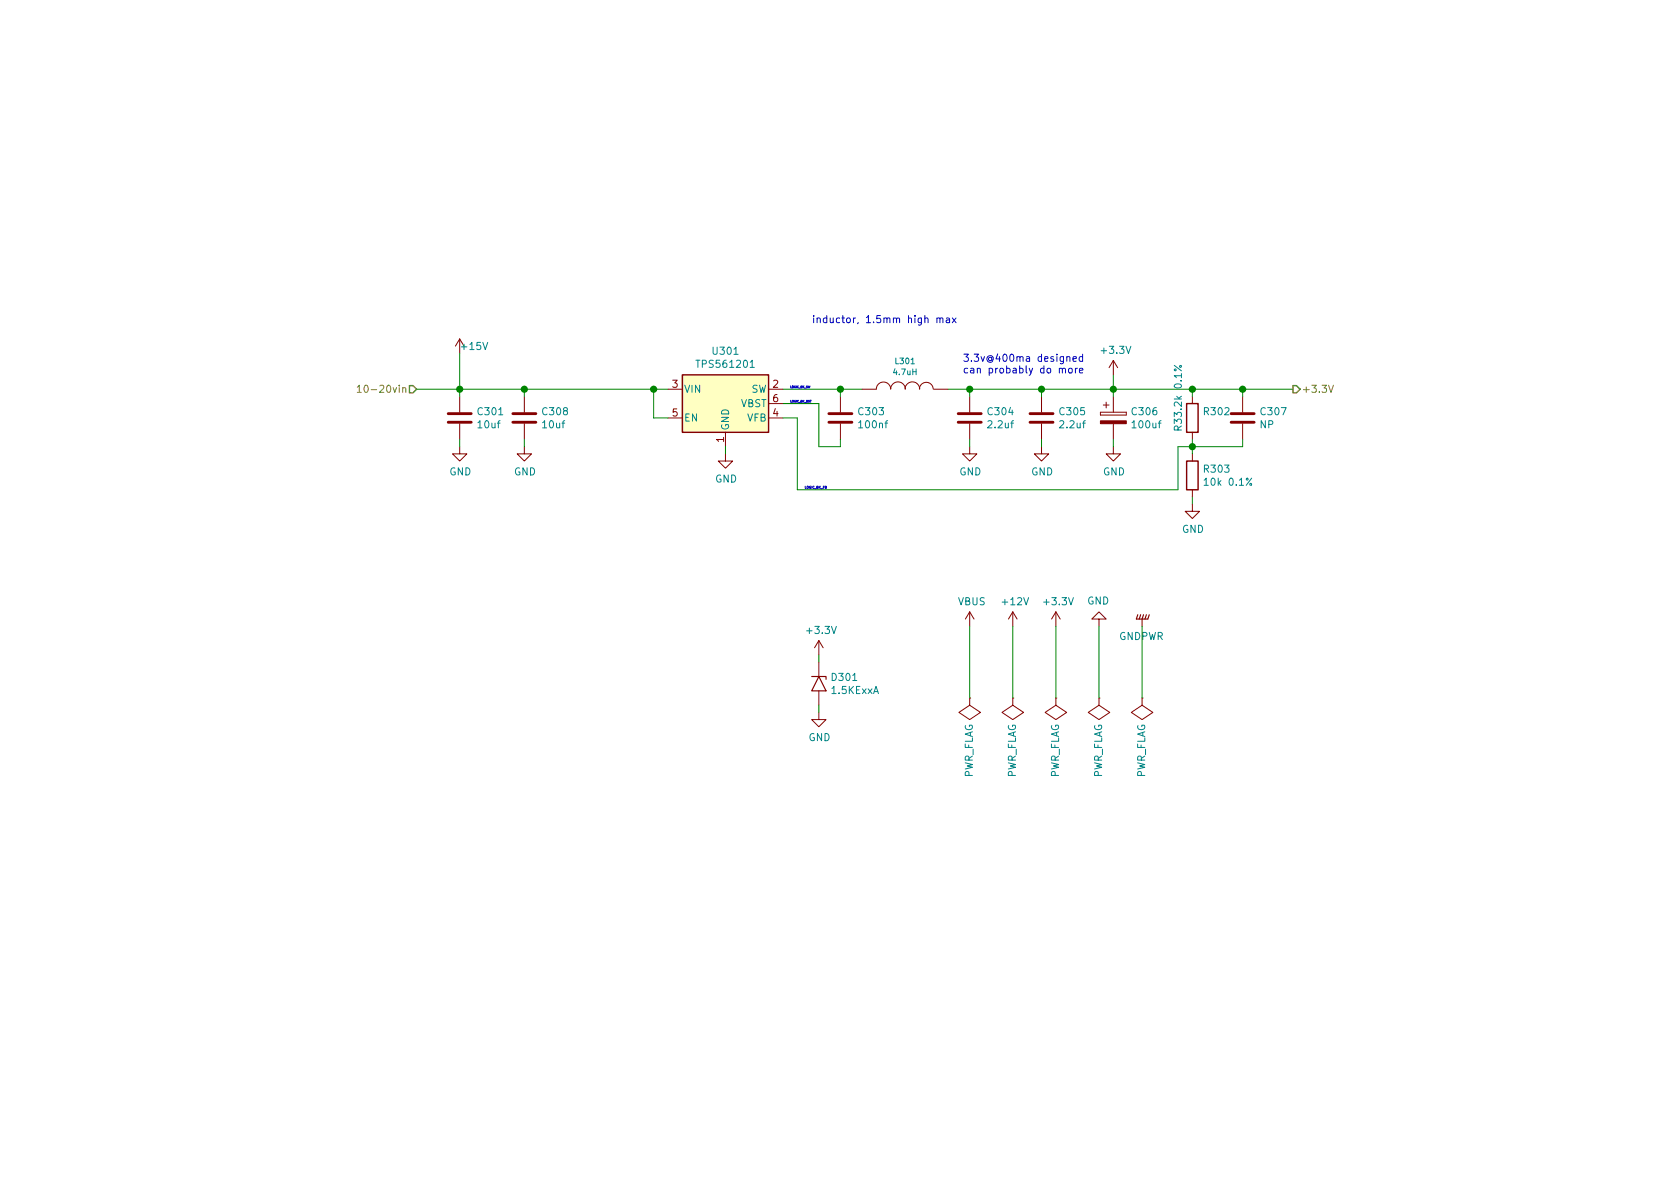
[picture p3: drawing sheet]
EESchema Schematic File Version 4
LIBS:MoxiE_Control_board-cache
EELAYER 30 0
EELAYER END
$Descr A4 11693 8268
encoding utf-8
Sheet 3 10
Title ""
Date ""
Rev ""
Comp ""
Comment1 ""
Comment2 ""
Comment3 ""
Comment4 ""
$EndDescr
$Comp
L MoxiE_Control_board-rescue:TPS563200-Regulator_Switching U?
U 1 1
P 5050 2800
AR Path="/5B1528F8/5ADFCBDF" Ref="U?"  Part="1" 
AR Path="/5B39743C/5B3979B7/5ADFCBDF" Ref="U?"  Part="1" 
AR Path="/5B3979B7/5ADFCBDF" Ref="U301"  Part="1" 
F 0 "U301" H 5050 3167 50  0000 C CNN
F 1 "TPS561201" H 5050 3076 50  0000 C CNN
F 2 "TO_SOT_Packages_SMD:SOT-23-6" H 5100 2550 50  0001 L CNN
F 3 "http://www.ti.com/lit/ds/symlink/tps563200.pdf" H 5050 2800 50  0001 C CNN
	1    5050 2800
	1    0    0    -1  
$EndComp
$Comp
L MoxiE_drive-rescue:INDUCTOR-MyCustomLib L?
U 1 1
P 6300 2700
AR Path="/5B1528F8/5ADFCBE7" Ref="L?"  Part="1" 
AR Path="/5B39743C/5B3979B7/5ADFCBE7" Ref="L?"  Part="1" 
AR Path="/5B3979B7/5ADFCBE7" Ref="L301"  Part="1" 
F 0 "L301" V 6493 2700 40  0000 C CNN
F 1 "4.7uH" V 6417 2700 40  0000 C CNN
F 2 "Inductors_SMD:L_Taiyo-Yuden_NR-40xx" V 6432 2700 60  0001 C CNN
F 3 "" H 6300 2700 60  0000 C CNN
F 4 "NRS4018T4R7MDGJ" V 6300 2700 50  0001 C CNN "Part#"
F 5 "" V 6300 2700 50  0001 C CNN "Field5"
	1    6300 2700
	0    1    -1   0   
$EndComp
$Comp
L MoxiE_Control_board-rescue:C-Device C?
U 1 1
P 5850 2900
AR Path="/5B1528F8/5ADFCBEE" Ref="C?"  Part="1" 
AR Path="/5B39743C/5B3979B7/5ADFCBEE" Ref="C?"  Part="1" 
AR Path="/5B3979B7/5ADFCBEE" Ref="C303"  Part="1" 
F 0 "C303" H 5965 2946 50  0000 L CNN
F 1 "100nf" H 5965 2855 50  0000 L CNN
F 2 "pkl_dipol:C_0402" H 5888 2750 50  0001 C CNN
F 3 "~" H 5850 2900 50  0001 C CNN
	1    5850 2900
	1    0    0    -1  
$EndComp
$Comp
L MoxiE_Control_board-rescue:R-Device R?
U 1 1
P 8300 3300
AR Path="/5B1528F8/5ADFCBFC" Ref="R?"  Part="1" 
AR Path="/5B39743C/5B3979B7/5ADFCBFC" Ref="R?"  Part="1" 
AR Path="/5B3979B7/5ADFCBFC" Ref="R303"  Part="1" 
F 0 "R303" H 8370 3346 50  0000 L CNN
F 1 "10k 0.1%" H 8370 3255 50  0000 L CNN
F 2 "pkl_dipol:R_0402" V 8230 3300 50  0001 C CNN
F 3 "~" H 8300 3300 50  0001 C CNN
	1    8300 3300
	1    0    0    -1  
$EndComp
$Comp
L MoxiE_Control_board-rescue:R-Device R?
U 1 1
P 8300 2900
AR Path="/5B1528F8/5ADFCC03" Ref="R?"  Part="1" 
AR Path="/5B39743C/5B3979B7/5ADFCC03" Ref="R?"  Part="1" 
AR Path="/5B3979B7/5ADFCC03" Ref="R302"  Part="1" 
F 0 "R302" H 8370 2946 50  0000 L CNN
F 1 "R33.2k 0.1%" V 8200 2800 50  0000 L CNN
F 2 "pkl_dipol:R_0402" V 8230 2900 50  0001 C CNN
F 3 "~" H 8300 2900 50  0001 C CNN
	1    8300 2900
	1    0    0    -1  
$EndComp
$Comp
L MoxiE_Control_board-rescue:GND-power #PWR?
U 1 1
P 5050 3150
AR Path="/5B1528F8/5ADFCC0A" Ref="#PWR?"  Part="1" 
AR Path="/5B39743C/5B3979B7/5ADFCC0A" Ref="#PWR?"  Part="1" 
AR Path="/5B3979B7/5ADFCC0A" Ref="#PWR0305"  Part="1" 
F 0 "#PWR0305" H 5050 2900 50  0001 C CNN
F 1 "GND" H 5055 2977 50  0000 C CNN
F 2 "" H 5050 3150 50  0001 C CNN
F 3 "" H 5050 3150 50  0001 C CNN
	1    5050 3150
	1    0    0    -1  
$EndComp
Wire Wire Line
	5050 3100 5050 3150
Wire Wire Line
	5450 2700 5850 2700
Wire Wire Line
	5850 2750 5850 2700
Connection ~ 5850 2700
Wire Wire Line
	5850 2700 6000 2700
Wire Wire Line
	5850 3050 5850 3100
Wire Wire Line
	5850 3100 5700 3100
Wire Wire Line
	5700 3100 5700 2800
Wire Wire Line
	5700 2800 5450 2800
Wire Wire Line
	5450 2900 5550 2900
$Comp
L MoxiE_Control_board-rescue:C-Device C?
U 1 1
P 6750 2900
AR Path="/5B1528F8/5ADFCC20" Ref="C?"  Part="1" 
AR Path="/5B39743C/5B3979B7/5ADFCC20" Ref="C?"  Part="1" 
AR Path="/5B3979B7/5ADFCC20" Ref="C304"  Part="1" 
F 0 "C304" H 6865 2946 50  0000 L CNN
F 1 "2.2uf" H 6865 2855 50  0000 L CNN
F 2 "pkl_dipol:C_0402" H 6788 2750 50  0001 C CNN
F 3 "~" H 6750 2900 50  0001 C CNN
	1    6750 2900
	1    0    0    -1  
$EndComp
$Comp
L MoxiE_Control_board-rescue:C-Device C?
U 1 1
P 7250 2900
AR Path="/5B1528F8/5ADFCC27" Ref="C?"  Part="1" 
AR Path="/5B39743C/5B3979B7/5ADFCC27" Ref="C?"  Part="1" 
AR Path="/5B3979B7/5ADFCC27" Ref="C305"  Part="1" 
F 0 "C305" H 7365 2946 50  0000 L CNN
F 1 "2.2uf" H 7365 2855 50  0000 L CNN
F 2 "pkl_dipol:C_0402" H 7288 2750 50  0001 C CNN
F 3 "~" H 7250 2900 50  0001 C CNN
	1    7250 2900
	1    0    0    -1  
$EndComp
$Comp
L MoxiE_Control_board-rescue:CP-Device C?
U 1 1
P 7750 2900
AR Path="/5B1528F8/5ADFCC2F" Ref="C?"  Part="1" 
AR Path="/5B39743C/5B3979B7/5ADFCC2F" Ref="C?"  Part="1" 
AR Path="/5B3979B7/5ADFCC2F" Ref="C306"  Part="1" 
F 0 "C306" H 7868 2946 50  0000 L CNN
F 1 "100uf" H 7868 2855 50  0000 L CNN
F 2 "Capacitors_Tantalum_SMD:CP_Tantalum_Case-B_EIA-3528-21_Reflow" H 7788 2750 50  0001 C CNN
F 3 "~" H 7750 2900 50  0001 C CNN
F 4 "TPSB107K006R0250 " H 7750 2900 50  0001 C CNN "Part#"
	1    7750 2900
	1    0    0    -1  
$EndComp
Wire Wire Line
	6600 2700 6750 2700
Wire Wire Line
	8300 2700 8300 2750
Wire Wire Line
	7750 2750 7750 2700
Wire Wire Line
	7250 2750 7250 2700
Wire Wire Line
	6750 2750 6750 2700
$Comp
L MoxiE_Control_board-rescue:GND-power #PWR?
U 1 1
P 8300 3500
AR Path="/5B1528F8/5ADFCC3B" Ref="#PWR?"  Part="1" 
AR Path="/5B39743C/5B3979B7/5ADFCC3B" Ref="#PWR?"  Part="1" 
AR Path="/5B3979B7/5ADFCC3B" Ref="#PWR0317"  Part="1" 
F 0 "#PWR0317" H 8300 3250 50  0001 C CNN
F 1 "GND" H 8305 3327 50  0000 C CNN
F 2 "" H 8300 3500 50  0001 C CNN
F 3 "" H 8300 3500 50  0001 C CNN
	1    8300 3500
	1    0    0    -1  
$EndComp
$Comp
L MoxiE_Control_board-rescue:GND-power #PWR?
U 1 1
P 7750 3100
AR Path="/5B1528F8/5ADFCC41" Ref="#PWR?"  Part="1" 
AR Path="/5B39743C/5B3979B7/5ADFCC41" Ref="#PWR?"  Part="1" 
AR Path="/5B3979B7/5ADFCC41" Ref="#PWR0315"  Part="1" 
F 0 "#PWR0315" H 7750 2850 50  0001 C CNN
F 1 "GND" H 7755 2927 50  0000 C CNN
F 2 "" H 7750 3100 50  0001 C CNN
F 3 "" H 7750 3100 50  0001 C CNN
	1    7750 3100
	1    0    0    -1  
$EndComp
$Comp
L MoxiE_Control_board-rescue:GND-power #PWR?
U 1 1
P 7250 3100
AR Path="/5B1528F8/5ADFCC47" Ref="#PWR?"  Part="1" 
AR Path="/5B39743C/5B3979B7/5ADFCC47" Ref="#PWR?"  Part="1" 
AR Path="/5B3979B7/5ADFCC47" Ref="#PWR0311"  Part="1" 
F 0 "#PWR0311" H 7250 2850 50  0001 C CNN
F 1 "GND" H 7255 2927 50  0000 C CNN
F 2 "" H 7250 3100 50  0001 C CNN
F 3 "" H 7250 3100 50  0001 C CNN
	1    7250 3100
	1    0    0    -1  
$EndComp
$Comp
L MoxiE_Control_board-rescue:GND-power #PWR?
U 1 1
P 6750 3100
AR Path="/5B1528F8/5ADFCC4D" Ref="#PWR?"  Part="1" 
AR Path="/5B39743C/5B3979B7/5ADFCC4D" Ref="#PWR?"  Part="1" 
AR Path="/5B3979B7/5ADFCC4D" Ref="#PWR0308"  Part="1" 
F 0 "#PWR0308" H 6750 2850 50  0001 C CNN
F 1 "GND" H 6755 2927 50  0000 C CNN
F 2 "" H 6750 3100 50  0001 C CNN
F 3 "" H 6750 3100 50  0001 C CNN
	1    6750 3100
	1    0    0    -1  
$EndComp
Wire Wire Line
	6750 3100 6750 3050
Wire Wire Line
	7250 3100 7250 3050
Wire Wire Line
	7750 3100 7750 3050
Wire Wire Line
	8300 3150 8300 3100
Wire Wire Line
	8300 3500 8300 3450
Wire Wire Line
	8300 3100 8200 3100
Wire Wire Line
	8200 3100 8200 3400
Connection ~ 8300 3100
Wire Wire Line
	8300 3100 8300 3050
Wire Wire Line
	5550 2900 5550 3400
$Comp
L MoxiE_drive-cache:+3.3V #PWR?
U 1 1
P 7750 2600
AR Path="/5B1528F8/5ADFCC5D" Ref="#PWR?"  Part="1" 
AR Path="/5B39743C/5B3979B7/5ADFCC5D" Ref="#PWR?"  Part="1" 
AR Path="/5B3979B7/5ADFCC5D" Ref="#PWR0314"  Part="1" 
F 0 "#PWR0314" H 7750 2450 50  0001 C CNN
F 1 "+3.3V" H 7765 2773 50  0000 C CNN
F 2 "" H 7750 2600 50  0001 C CNN
F 3 "" H 7750 2600 50  0001 C CNN
	1    7750 2600
	1    0    0    -1  
$EndComp
Wire Wire Line
	7750 2700 7750 2600
Connection ~ 7750 2700
$Comp
L MoxiE_Control_board-rescue:C-Device C?
U 1 1
P 8650 2900
AR Path="/5B1528F8/5ADFCC65" Ref="C?"  Part="1" 
AR Path="/5B39743C/5B3979B7/5ADFCC65" Ref="C?"  Part="1" 
AR Path="/5B3979B7/5ADFCC65" Ref="C307"  Part="1" 
F 0 "C307" H 8765 2946 50  0000 L CNN
F 1 "NP" H 8765 2855 50  0000 L CNN
F 2 "pkl_dipol:C_0402" H 8688 2750 50  0001 C CNN
F 3 "~" H 8650 2900 50  0001 C CNN
	1    8650 2900
	1    0    0    -1  
$EndComp
Wire Wire Line
	8650 2750 8650 2700
Wire Wire Line
	8650 2700 8300 2700
Connection ~ 8300 2700
Wire Wire Line
	8650 3050 8650 3100
Wire Wire Line
	8650 3100 8300 3100
Wire Wire Line
	7750 2700 8300 2700
Wire Wire Line
	7250 2700 7750 2700
Connection ~ 7250 2700
Wire Wire Line
	6750 2700 7250 2700
Connection ~ 6750 2700
Wire Wire Line
	5550 3400 8200 3400
Wire Wire Line
	3200 2700 3200 2450
Wire Wire Line
	3200 2700 3200 2750
Connection ~ 3200 2700
Wire Wire Line
	4550 2900 4650 2900
$Comp
L MoxiE_Control_board-rescue:GND-power #PWR?
U 1 1
P 3200 3100
AR Path="/5B1528F8/5ADFCC96" Ref="#PWR?"  Part="1" 
AR Path="/5B39743C/5B3979B7/5ADFCC96" Ref="#PWR?"  Part="1" 
AR Path="/5B3979B7/5ADFCC96" Ref="#PWR0302"  Part="1" 
F 0 "#PWR0302" H 3200 2850 50  0001 C CNN
F 1 "GND" H 3205 2927 50  0000 C CNN
F 2 "" H 3200 3100 50  0001 C CNN
F 3 "" H 3200 3100 50  0001 C CNN
	1    3200 3100
	1    0    0    -1  
$EndComp
Wire Wire Line
	3200 3100 3200 3050
Text Notes 6700 2600 0    50   ~ 0
3.3v@400ma designed\ncan probably do more
$Comp
L MoxiE_Control_board-rescue:C-Device C?
U 1 1
P 3200 2900
AR Path="/5B1528F8/5AEA78DF" Ref="C?"  Part="1" 
AR Path="/5B39743C/5B3979B7/5AEA78DF" Ref="C?"  Part="1" 
AR Path="/5B3979B7/5AEA78DF" Ref="C301"  Part="1" 
F 0 "C301" H 3315 2946 50  0000 L CNN
F 1 "10uf" H 3315 2855 50  0000 L CNN
F 2 "pkl_dipol:C_0603" H 3238 2750 50  0001 C CNN
F 3 "~" H 3200 2900 50  0001 C CNN
	1    3200 2900
	1    0    0    -1  
$EndComp
Wire Wire Line
	3200 2700 3650 2700
$Comp
L MoxiE_Control_board-rescue:+3.3V-power #PWR?
U 1 1
P 7350 4350
AR Path="/5B1528F8/5B4DF45F" Ref="#PWR?"  Part="1" 
AR Path="/5B39743C/5B3979B7/5B4DF45F" Ref="#PWR?"  Part="1" 
AR Path="/5B3979B7/5B4DF45F" Ref="#PWR0312"  Part="1" 
F 0 "#PWR0312" H 7350 4200 50  0001 C CNN
F 1 "+3.3V" H 7365 4523 50  0000 C CNN
F 2 "" H 7350 4350 50  0001 C CNN
F 3 "" H 7350 4350 50  0001 C CNN
	1    7350 4350
	1    0    0    -1  
$EndComp
$Comp
L MoxiE_Control_board-rescue:+12V-power #PWR?
U 1 1
P 7050 4350
AR Path="/5B1528F8/5B4DF465" Ref="#PWR?"  Part="1" 
AR Path="/5B39743C/5B3979B7/5B4DF465" Ref="#PWR?"  Part="1" 
AR Path="/5B3979B7/5B4DF465" Ref="#PWR0310"  Part="1" 
F 0 "#PWR0310" H 7050 4200 50  0001 C CNN
F 1 "+12V" H 7065 4523 50  0000 C CNN
F 2 "" H 7050 4350 50  0001 C CNN
F 3 "" H 7050 4350 50  0001 C CNN
	1    7050 4350
	1    0    0    -1  
$EndComp
$Comp
L MoxiE_Control_board-rescue:GND-power #PWR?
U 1 1
P 7650 4350
AR Path="/5B1528F8/5B4DF46B" Ref="#PWR?"  Part="1" 
AR Path="/5B39743C/5B3979B7/5B4DF46B" Ref="#PWR?"  Part="1" 
AR Path="/5B3979B7/5B4DF46B" Ref="#PWR0313"  Part="1" 
F 0 "#PWR0313" H 7650 4100 50  0001 C CNN
F 1 "GND" H 7655 4177 50  0000 C CNN
F 2 "" H 7650 4350 50  0001 C CNN
F 3 "" H 7650 4350 50  0001 C CNN
	1    7650 4350
	-1   0    0    1   
$EndComp
$Comp
L MoxiE_Control_board-rescue:VBUS-power #PWR?
U 1 1
P 6750 4350
AR Path="/5B1528F8/5B4DF471" Ref="#PWR?"  Part="1" 
AR Path="/5B39743C/5B3979B7/5B4DF471" Ref="#PWR?"  Part="1" 
AR Path="/5B3979B7/5B4DF471" Ref="#PWR0309"  Part="1" 
F 0 "#PWR0309" H 6750 4200 50  0001 C CNN
F 1 "VBUS" H 6765 4523 50  0000 C CNN
F 2 "" H 6750 4350 50  0001 C CNN
F 3 "" H 6750 4350 50  0001 C CNN
	1    6750 4350
	1    0    0    -1  
$EndComp
$Comp
L MoxiE_Control_board-rescue:GNDPWR-power #PWR?
U 1 1
P 7950 4350
AR Path="/5B1528F8/5B4DF477" Ref="#PWR?"  Part="1" 
AR Path="/5B39743C/5B3979B7/5B4DF477" Ref="#PWR?"  Part="1" 
AR Path="/5B3979B7/5B4DF477" Ref="#PWR0316"  Part="1" 
F 0 "#PWR0316" H 7950 4150 50  0001 C CNN
F 1 "GNDPWR" H 7954 4424 50  0000 C CNN
F 2 "" H 7950 4300 50  0001 C CNN
F 3 "" H 7950 4300 50  0001 C CNN
	1    7950 4350
	-1   0    0    1   
$EndComp
$Comp
L MoxiE_drive_symbol_lib:PWR_FLAG #FLG?
U 1 1
P 6750 4850
AR Path="/5B1528F8/5B4DF47D" Ref="#FLG?"  Part="1" 
AR Path="/5B39743C/5B3979B7/5B4DF47D" Ref="#FLG?"  Part="1" 
AR Path="/5B3979B7/5B4DF47D" Ref="#FLG0301"  Part="1" 
F 0 "#FLG0301" H 6750 4945 50  0001 C CNN
F 1 "PWR_FLAG" V 6750 5028 50  0000 L CNN
F 2 "" H 6750 4850 60  0000 C CNN
F 3 "" H 6750 4850 60  0000 C CNN
	1    6750 4850
	-1   0    0    1   
$EndComp
$Comp
L MoxiE_drive_symbol_lib:PWR_FLAG #FLG?
U 1 1
P 7050 4850
AR Path="/5B1528F8/5B4DF483" Ref="#FLG?"  Part="1" 
AR Path="/5B39743C/5B3979B7/5B4DF483" Ref="#FLG?"  Part="1" 
AR Path="/5B3979B7/5B4DF483" Ref="#FLG0302"  Part="1" 
F 0 "#FLG0302" H 7050 4945 50  0001 C CNN
F 1 "PWR_FLAG" V 7050 5028 50  0000 L CNN
F 2 "" H 7050 4850 60  0000 C CNN
F 3 "" H 7050 4850 60  0000 C CNN
	1    7050 4850
	-1   0    0    1   
$EndComp
$Comp
L MoxiE_drive_symbol_lib:PWR_FLAG #FLG?
U 1 1
P 7350 4850
AR Path="/5B1528F8/5B4DF489" Ref="#FLG?"  Part="1" 
AR Path="/5B39743C/5B3979B7/5B4DF489" Ref="#FLG?"  Part="1" 
AR Path="/5B3979B7/5B4DF489" Ref="#FLG0303"  Part="1" 
F 0 "#FLG0303" H 7350 4945 50  0001 C CNN
F 1 "PWR_FLAG" V 7350 5028 50  0000 L CNN
F 2 "" H 7350 4850 60  0000 C CNN
F 3 "" H 7350 4850 60  0000 C CNN
	1    7350 4850
	-1   0    0    1   
$EndComp
$Comp
L MoxiE_drive_symbol_lib:PWR_FLAG #FLG?
U 1 1
P 7650 4850
AR Path="/5B1528F8/5B4DF48F" Ref="#FLG?"  Part="1" 
AR Path="/5B39743C/5B3979B7/5B4DF48F" Ref="#FLG?"  Part="1" 
AR Path="/5B3979B7/5B4DF48F" Ref="#FLG0304"  Part="1" 
F 0 "#FLG0304" H 7650 4945 50  0001 C CNN
F 1 "PWR_FLAG" V 7650 5028 50  0000 L CNN
F 2 "" H 7650 4850 60  0000 C CNN
F 3 "" H 7650 4850 60  0000 C CNN
	1    7650 4850
	-1   0    0    1   
$EndComp
$Comp
L MoxiE_drive_symbol_lib:PWR_FLAG #FLG?
U 1 1
P 7950 4850
AR Path="/5B1528F8/5B4DF495" Ref="#FLG?"  Part="1" 
AR Path="/5B39743C/5B3979B7/5B4DF495" Ref="#FLG?"  Part="1" 
AR Path="/5B3979B7/5B4DF495" Ref="#FLG0305"  Part="1" 
F 0 "#FLG0305" H 7950 4945 50  0001 C CNN
F 1 "PWR_FLAG" V 7950 5028 50  0000 L CNN
F 2 "" H 7950 4850 60  0000 C CNN
F 3 "" H 7950 4850 60  0000 C CNN
	1    7950 4850
	-1   0    0    1   
$EndComp
Wire Wire Line
	7650 4850 7650 4350
Wire Wire Line
	7350 4850 7350 4350
Wire Wire Line
	7050 4850 7050 4350
Wire Wire Line
	6750 4850 6750 4350
Wire Wire Line
	7950 4850 7950 4350
$Comp
L power:+15V #PWR?
U 1 1
P 3200 2450
AR Path="/5D44BA97/5E29F533" Ref="#PWR?"  Part="1" 
AR Path="/5B3979B7/5E29F533" Ref="#PWR0303"  Part="1" 
F 0 "#PWR0303" H 3200 2300 50  0001 C CNN
F 1 "+15V" H 3300 2500 50  0000 C CNN
F 2 "" H 3200 2450 50  0001 C CNN
F 3 "" H 3200 2450 50  0001 C CNN
	1    3200 2450
	1    0    0    -1  
$EndComp
$Comp
L MoxiE_drive-cache:+3.3V #PWR?
U 1 1
P 5700 4550
AR Path="/5B1528F8/5E2A2033" Ref="#PWR?"  Part="1" 
AR Path="/5B39743C/5B3979B7/5E2A2033" Ref="#PWR?"  Part="1" 
AR Path="/5B3979B7/5E2A2033" Ref="#PWR0306"  Part="1" 
F 0 "#PWR0306" H 5700 4400 50  0001 C CNN
F 1 "+3.3V" H 5715 4723 50  0000 C CNN
F 2 "" H 5700 4550 50  0001 C CNN
F 3 "" H 5700 4550 50  0001 C CNN
	1    5700 4550
	1    0    0    -1  
$EndComp
$Comp
L MoxiE_Control_board-rescue:GND-power #PWR?
U 1 1
P 5700 4950
AR Path="/5B1528F8/5E2A23A7" Ref="#PWR?"  Part="1" 
AR Path="/5B39743C/5B3979B7/5E2A23A7" Ref="#PWR?"  Part="1" 
AR Path="/5B3979B7/5E2A23A7" Ref="#PWR0307"  Part="1" 
F 0 "#PWR0307" H 5700 4700 50  0001 C CNN
F 1 "GND" H 5705 4777 50  0000 C CNN
F 2 "" H 5700 4950 50  0001 C CNN
F 3 "" H 5700 4950 50  0001 C CNN
	1    5700 4950
	1    0    0    -1  
$EndComp
$Comp
L Diode:1.5KExxA D301
U 1 1
P 5700 4750
F 0 "D301" V 5654 4829 50  0000 L CNN
F 1 "1.5KExxA" V 5745 4829 50  0000 L CNN
F 2 "Diodes_SMD:D_SOD-123" H 5700 4550 50  0001 C CNN
F 3 "https://www.vishay.com/docs/88301/15ke.pdf" H 5650 4750 50  0001 C CNN
	1    5700 4750
	0    1    1    0   
$EndComp
Wire Wire Line
	5700 4600 5700 4550
Wire Wire Line
	5700 4900 5700 4950
Text HLabel 9000 2700 2    50   Output ~ 0
+3.3V
Wire Wire Line
	9000 2700 8650 2700
Connection ~ 8650 2700
Text HLabel 2900 2700 0    50   Input ~ 0
10-20vin
Wire Wire Line
	2900 2700 3200 2700
Text Notes 5650 2250 0    50   ~ 0
inductor, 1.5mm high max
$Comp
L MoxiE_Control_board-rescue:GND-power #PWR?
U 1 1
P 3650 3100
AR Path="/5B1528F8/5DEDAC4F" Ref="#PWR?"  Part="1" 
AR Path="/5B39743C/5B3979B7/5DEDAC4F" Ref="#PWR?"  Part="1" 
AR Path="/5B3979B7/5DEDAC4F" Ref="#PWR0128"  Part="1" 
F 0 "#PWR0128" H 3650 2850 50  0001 C CNN
F 1 "GND" H 3655 2927 50  0000 C CNN
F 2 "" H 3650 3100 50  0001 C CNN
F 3 "" H 3650 3100 50  0001 C CNN
	1    3650 3100
	1    0    0    -1  
$EndComp
Wire Wire Line
	3650 3100 3650 3050
$Comp
L MoxiE_Control_board-rescue:C-Device C?
U 1 1
P 3650 2900
AR Path="/5B1528F8/5DEDAC56" Ref="C?"  Part="1" 
AR Path="/5B39743C/5B3979B7/5DEDAC56" Ref="C?"  Part="1" 
AR Path="/5B3979B7/5DEDAC56" Ref="C308"  Part="1" 
F 0 "C308" H 3765 2946 50  0000 L CNN
F 1 "10uf" H 3765 2855 50  0000 L CNN
F 2 "pkl_dipol:C_0603" H 3688 2750 50  0001 C CNN
F 3 "~" H 3650 2900 50  0001 C CNN
	1    3650 2900
	1    0    0    -1  
$EndComp
Wire Wire Line
	3650 2750 3650 2700
Connection ~ 3650 2700
Wire Wire Line
	4550 2900 4550 2700
Connection ~ 4550 2700
Wire Wire Line
	4550 2700 4650 2700
Wire Wire Line
	3650 2700 4550 2700
Text Notes 5600 3400 0    16   ~ 0
LOGIC_BK_FB
Text Notes 5500 2700 0    14   ~ 0
LOGIC_BK_SW
Text Notes 5500 2800 0    14   ~ 0
LOGIC_BK_BST
$EndSCHEMATC
